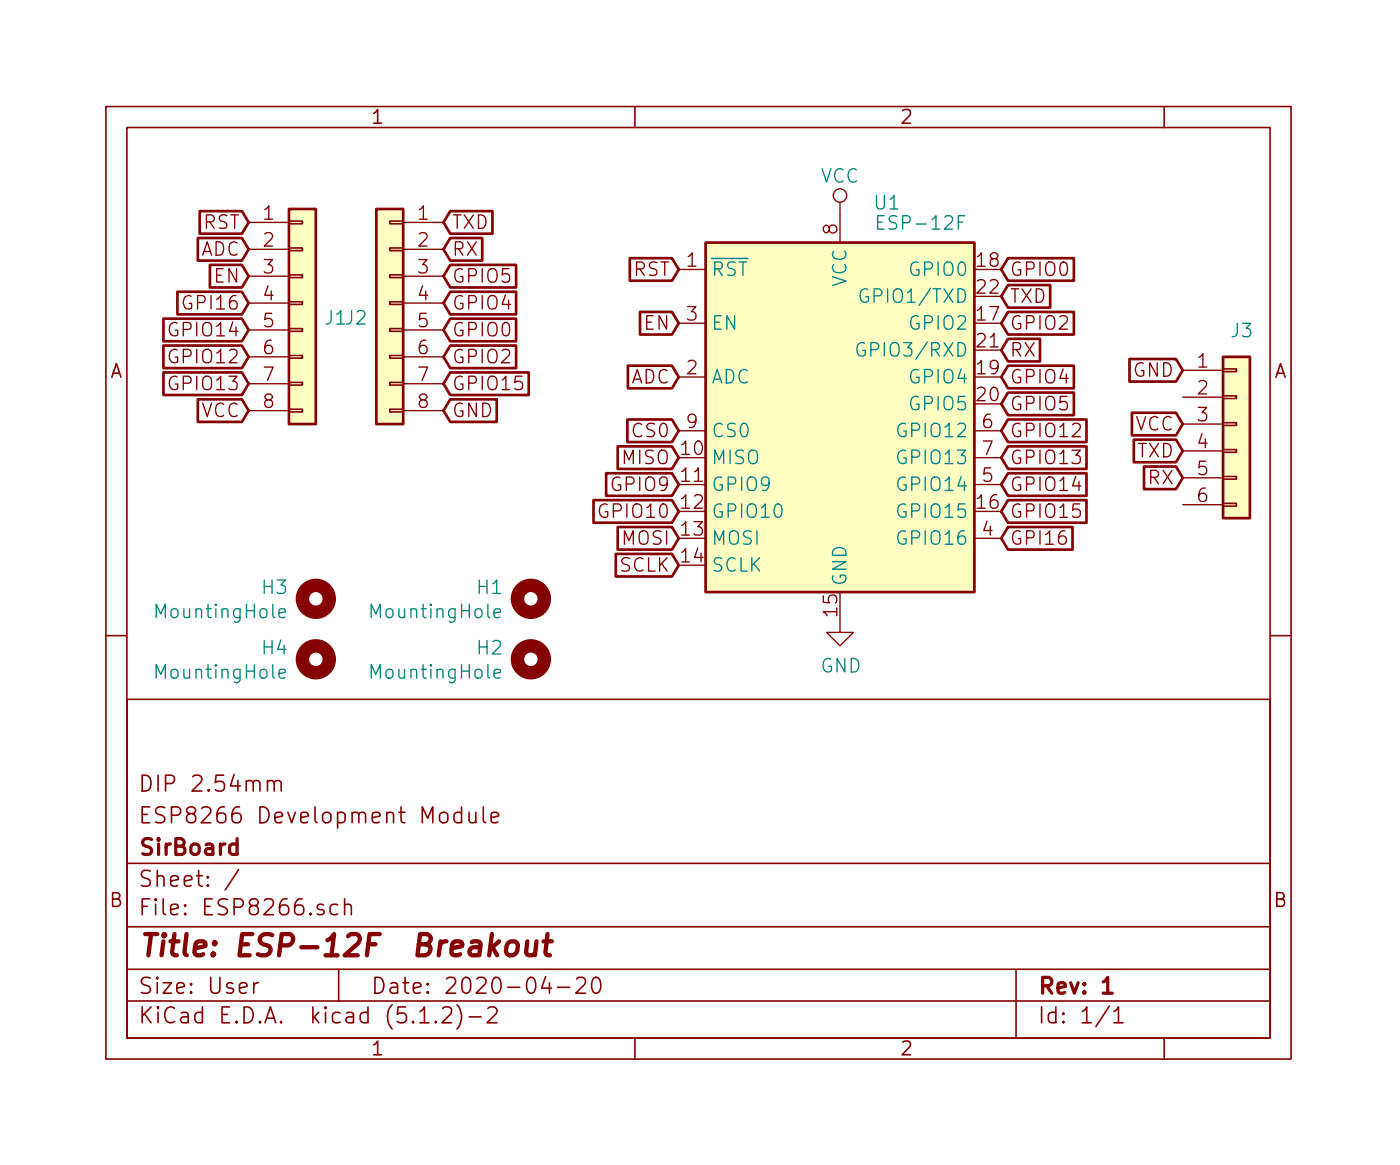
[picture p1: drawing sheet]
<svg xmlns="http://www.w3.org/2000/svg" width="132mm" height="110mm" viewBox="0 0 132 110" stroke-linecap="round" stroke-linejoin="round" font-family="sans-serif">
<g fill="none" stroke="#840000" stroke-width=".15">
<path d="M10 10.1h112v90h-112zM12 12h108v86.1h-108zM60 10.1v1.9M110 10.1v1.9M27.3 38.7h1.3v.2h-1.3zM27.3 36.1h1.3v.3h-1.3zM27.3 33.6h1.3v.2h-1.3zM27.3 31h1.3v.3h-1.3zM27.3 28.5h1.3v.3h-1.3zM27.3 26h1.3v.2h-1.3zM27.3 23.4h1.3v.3h-1.3zM27.3 20.9h1.3v.2h-1.3z"/>
<path d="M36.8 38.7h1.3v.2h-1.3zM36.8 36.1h1.3v.3h-1.3zM36.8 33.6h1.3v.2h-1.3zM36.8 31h1.3v.3h-1.3zM36.8 28.5h1.3v.3h-1.3zM36.8 26h1.3v.2h-1.3zM36.8 23.4h1.3v.3h-1.3zM36.8 20.9h1.3v.2h-1.3zM115.6 39.9h1.2v.3h-1.2zM115.6 37.4h1.2v.3h-1.2zM115.6 34.9h1.2v.2h-1.2zM115.6 47.6h1.2v.2h-1.2z"/>
<path d="M115.6 45h1.2v.3h-1.2zM115.6 42.5h1.2v.2h-1.2zM10 60.1h2M12 66.1h108v32h-108zM25.3 73.9a.38 .38 0 0 1 .6 0v.8M25.3 73.7v1M25.9 73.9a.36 .36 0 0 1 .3-.2 .36 .36 0 0 1 .4 .2v.8M43.6 76.8a.48 .48 0 0 0-.6 .1l-.1 .1 .1 .6a.48 .48 0 0 0 .6 .1M43.6 76.2v1.5M44.3 76.7v.8l.1 .2a.4 .4 0 0 0 .6-.1M45 76.7v1M45.7 76.2v1.3l.2 .2"/>
<path d="M46.4 77.2l.7-.1-.1-.3-.4-.1-.2 .2 .1 .8h.1h.4M120 60.1h2M12 94.6h108M12 91.6h108M12 87.6h108M12 81.6h108M22.6 82.2l-1.3 1.9M24 92.8v1M24.4 92.8l-.3 .1-.1 .2M31.9 85.5l-.4-.1-.3 .3 .1 .6 .2 .1 .4-.1M32 91.6v3M32.6 85.6a.38 .38 0 0 1 .6 0v.8"/>
<path d="M32.6 84.9v1.5M39.7 96.6h.8M41.2 96.5v.1h-.1l.1-.1v.1M41.8 95.3l.2-.2h.4a.41 .41 0 0 1 .2 .7l-.8 .8h.9M43.2 94.9a1.71 1.71 0 0 1 0 2.3M44.3 96.1h1.2M46.1 95.3l.2-.2 .5 .1a.37 .37 0 0 1 .1 .6l-.9 .8h1M51.6 92.3l-.4 1.1h.9M51.9 92.8v1M52.7 93.3h1.1M54.5 92.5l.2-.2h.3a.41 .41 0 0 1 .3 .7l-.9 .8h.9M56.1 92.4a.36 .36 0 0 1 .6 .2 .88 .88 0 0 1-.3 1.2 .37 .37 0 0 1-.4-.2 1.2 1.2 0 0 1 .1-1.2z"/>
<path d="M60 98.1v2M96 91.6v6.5M104.8 95.1l-1.2 1.9M105.3 95.6l.3-.2 .1-.3v1.5M105.3 96.6h.8M110 98.1v2"/>
</g>
<path d="M104.2 92.8l.5-.5v1.5M104.2 93.8h.9" fill="none" stroke="#840000" stroke-width=".3"/>
<path d="M46.5 89.5l.5 .8M47.2 88.9l-.9 .8M48.1 89a.54 .54 0 0 1 .8 .3v.6a.56 .56 0 0 1-.6 .4 .56 .56 0 0 1-.5-.4l.1-.6zM49.8 88.9l-.1 1.1 .1 .2a.56 .56 0 0 0 .7-.1M50.7 88.9l-.2 1.4M51.4 88.9h.7M51.7 88.2l-.2 1.8 .1 .2 .4 .1" fill="none" stroke="#840000" stroke-width=".41"/>
<g fill="none" stroke="#840000" stroke-width="1.3">
<circle cx="29.8" cy="56.6" r="1.27"/>
<circle cx="50.2" cy="56.6" r="1.27"/>
<circle cx="29.8" cy="62.3" r="1.27"/>
<circle cx="50.2" cy="62.3" r="1.27"/>
</g>
<path d="M81.7 32.4a.51 .51 0 0 0-.6 .1 .51 .51 0 0 0-.1 .6 .46 .46 0 0 0 .2 .5 .46 .46 0 0 0 .6-.1v-.4h-.3M82 27.4a.51 .51 0 0 0-.6 0 .51 .51 0 0 0-.1 .6 .46 .46 0 0 0 .2 .5 .46 .46 0 0 0 .6-.1v-.4h-.3M82.9 21h.5M83.5 20.4h-.6v1.2h.6M91.2 20.4h-.6v1.2M26.4 57.9l.6-.1-.1-.2-.3-.1-.2 .2v.6h.5M46.7 57.9l.6-.1-.1-.2-.3-.1-.2 .2 .1 .6h.4M26.4 63.6l.6-.1-.1-.2-.3-.1-.2 .2v.6h.5M46.7 63.6l.6-.1-.1-.2-.3-.1-.2 .2 .1 .6h.4" fill="none" stroke="#008484" stroke-width=".13"/>
<g fill="#ffffc2" stroke="#ffffc2" stroke-width=".09">
<path d="M66.7 22.9h25.4v33h-25.4z"/>
<path d="M115.6 33.7h2.5v15.3h-2.5z"/>
<path d="M27.3 19.7h2.5v20.4h-2.5z"/>
<path d="M35.6 19.7h2.5v20.4h-2.5z"/>
</g>
<g fill="none" stroke="#840000" stroke-width=".25">
<path d="M18.9 19.9h4l.6 1.1-.6 1.1h-4zM27.3 19.7h2.5v20.4h-2.5zM35.6 19.7h2.5v20.4h-2.5zM42.5 19.9h4v2.2h-4l-.6-1.1zM15.4 32.6h7.5l.6 1.1-.6 1.1h-7.5zM15.4 35.2h7.5l.6 1.1-.6 1h-7.5zM15.4 30.1h7.5l.6 1.1-.6 1h-7.5zM16.8 27.6h6.1l.6 1-.6 1.1h-6.1zM18.7 22.5h4.2l.6 1.1-.6 1h-4.2zM18.7 37.7h4.2l.6 1.1-.6 1.1h-4.2zM19.8 25h3.1l.6 1.1-.6 1.1h-3.1zM42.5 30.1h6.3v2.1h-6.3l-.6-1z"/>
<path d="M42.5 32.6h6.3v2.2h-6.3l-.6-1.1zM42.5 22.5h3.1v2.1h-3.1l-.6-1zM42.5 27.6h6.3v2.1h-6.3l-.6-1.1zM42.5 25h6.3v2.2h-6.3l-.6-1.1zM42.5 35.2h7.5v2.1h-7.5l-.6-1zM42.5 37.7h4.4v2.2h-4.4l-.6-1.1zM59.3 39.6h4.2l.6 1.1-.6 1.1h-4.2zM59.3 34.6h4.2l.6 1-.6 1.1h-4.2zM59.5 24.4h4l.6 1.1-.6 1h-4zM60.5 29.5h3l.6 1-.6 1.1h-3zM66.7 22.9h25.4v33h-25.4zM95.2 24.4h6.3v2.1h-6.3l-.6-1z"/>
<path d="M95.2 26.9h4v2.2h-4l-.6-1.1zM95.2 29.5h6.3v2.1h-6.3l-.6-1.1zM95.2 32h3.1v2.1h-3.1l-.6-1zM95.2 34.6h6.3v2.1h-6.3l-.6-1.1zM95.2 37.1h6.3v2.1h-6.3l-.6-1zM95.2 39.6h7.5v2.2h-7.5l-.6-1.1zM106.7 33.9h4.4l.7 1.1-.7 1.1h-4.4zM107 39h4.1l.7 1.1-.7 1h-4.1zM115.6 33.7h2.5v15.3h-2.5zM56.1 47.3h7.4l.6 1-.6 1.1h-7.4zM57.3 44.7h6.2l.6 1.1-.6 1h-6.2zM58.2 52.3h5.3l.6 1.1-.6 1.1h-5.3z"/>
<path d="M58.4 42.2h5.1l.6 1-.6 1.1h-5.1zM58.4 49.8h5.1l.6 1.1-.6 1h-5.1zM95.2 42.2h7.5v2.1h-7.5l-.6-1.1zM95.2 44.7h7.5v2.1h-7.5l-.6-1zM95.2 47.3h7.5v2.1h-7.5l-.6-1.1zM95.2 49.8h6.1v2.1h-6.1l-.6-1zM107.1 41.5h4l.7 1.1-.7 1.1h-4zM108.1 44.1h3l.7 1-.7 1.1h-3z"/>
</g>
<g fill="none" stroke="#840000" stroke-width=".13">
<path d="M79.4 19.1v3.8M23.5 21h3.8M23.5 23.6h3.8M23.5 26.1h3.8M23.5 28.6h3.8M23.5 31.2h3.8M23.5 33.7h3.8M23.5 36.3h3.8M23.5 38.8h3.8M38.1 21h3.8M38.1 23.6h3.8M38.1 26.1h3.8"/>
<path d="M38.1 28.6h3.8M38.1 31.2h3.8M38.1 33.7h3.8M38.1 36.3h3.8M38.1 38.8h3.8M64.1 25.5h2.6M64.1 35.6h2.6M64.1 30.5h2.6M111.8 35h3.8M111.8 37.5h3.8M64.1 40.7h2.6M79.4 58.5v1.2h1.2l-1.2 1.3-1.3-1.3h1.3"/>
<path d="M92.1 50.9h2.5M92.1 45.8h2.5M92.1 40.7h2.5M92.1 43.2h2.5M111.8 40.1h3.8M111.8 42.6h3.8M111.8 45.1h3.8M111.8 47.7h3.8"/>
<circle cx="79.4" cy="18.5" r=".63"/>
</g>
<text font-size="2.8" fill="#840000" x="13" y="90.4">Title: ESP-12F Breakout</text>
<g font-size="2.1" fill="#840000">
<text x="13" y="77.8">ESP8266 Development Module</text>
<text x="13" y="74.8">DIP 2.54mm</text>
<text x="13" y="83.8">Sheet: /</text>
<text x="13" y="80.8">SirBoard</text>
<text x="13" y="86.5">File: ESP8266.sch</text>
<text x="13" y="93.9">Size: User</text>
<text x="35" y="93.9">Date: 2020-04-20</text>
<text x="98" y="93.9">Rev: 1</text>
<text x="13" y="96.7">KiCad E.D.A. kicad (5.1.2)-2</text>
<text x="98" y="96.7">Id: 1/1</text>
</g>
<g font-size="1.8" fill="#840000">
<text x="35" y="11.7">1</text>
<text x="85" y="11.7">2</text>
<text x="19.2" y="21.6">RST</text>
<text x="24.9" y="20.8">1</text>
<text x="24.9" y="23.3">2</text>
<text x="39.5" y="20.8">1</text>
<text x="39.5" y="23.3">2</text>
<text x="42.7" y="21.6">TXD</text>
<text x="79.1" y="22.1" transform="rotate(-90 79.1 22.1)">8</text>
<text x="17.7" y="29.3">GPI16</text>
<text x="18.9" y="24.2">ADC</text>
<text x="20.3" y="26.7">EN</text>
<text x="24.9" y="25.9">3</text>
<text x="24.9" y="28.4">4</text>
<text x="39.5" y="25.9">3</text>
<text x="39.5" y="28.4">4</text>
<text x="42.7" y="24.2">RX</text>
<text x="42.7" y="29.3">GPIO4</text>
<text x="42.7" y="26.7">GPIO5</text>
<text x="59.8" y="26.1">RST</text>
<text x="64.9" y="25.2">1</text>
<text x="92.4" y="25.2">18</text>
<text x="92.4" y="27.8">22</text>
<text x="95.4" y="26.1">GPIO0</text>
<text x="95.4" y="28.6">TXD</text>
<text x="10.4" y="35.7">A</text>
<text x="16.3" y="34.3">GPIO12</text>
<text x="16.3" y="31.8">GPIO14</text>
<text x="24.9" y="30.9">5</text>
<text x="24.9" y="33.5">6</text>
<text x="39.5" y="30.9">5</text>
<text x="39.5" y="33.5">6</text>
<text x="42.7" y="31.8">GPIO0</text>
<text x="42.7" y="34.3">GPIO2</text>
<text x="60.9" y="31.2">EN</text>
<text x="64.9" y="35.4">2</text>
<text x="64.9" y="30.3">3</text>
<text x="92.4" y="30.3">17</text>
<text x="92.4" y="35.4">19</text>
<text x="92.4" y="32.9">21</text>
<text x="95.4" y="31.2">GPIO2</text>
<text x="95.4" y="33.7">RX</text>
<text x="107.1" y="35.6">GND</text>
<text x="113.2" y="34.8">1</text>
<text x="120.4" y="35.7">A</text>
<text x="16.3" y="36.9">GPIO13</text>
<text x="19" y="39.4">VCC</text>
<text x="24.9" y="36">7</text>
<text x="24.9" y="38.6">8</text>
<text x="39.5" y="36">7</text>
<text x="39.5" y="38.6">8</text>
<text x="42.7" y="36.9">GPIO15</text>
<text x="42.7" y="39.4">GND</text>
<text x="59.5" y="36.3">ADC</text>
<text x="59.9" y="41.3">CS0</text>
<text x="64.9" y="40.5">9</text>
<text x="92.4" y="37.9">20</text>
<text x="92.9" y="40.5">6</text>
<text x="95.4" y="36.3">GPIO4</text>
<text x="95.4" y="38.8">GPIO5</text>
<text x="95.4" y="41.3">GPIO12</text>
<text x="107.3" y="40.7">VCC</text>
<text x="113.2" y="37.3">2</text>
<text x="113.2" y="39.8">3</text>
<text x="58" y="46.4">GPIO9</text>
<text x="58.9" y="43.9">MISO</text>
<text x="64.4" y="43">10</text>
<text x="64.4" y="45.6">11</text>
<text x="92.9" y="45.6">5</text>
<text x="92.9" y="43">7</text>
<text x="95.4" y="43.9">GPIO13</text>
<text x="95.4" y="46.4">GPIO14</text>
<text x="107.5" y="43.2">TXD</text>
<text x="108.5" y="45.8">RX</text>
<text x="113.2" y="42.4">4</text>
<text x="113.2" y="44.9">5</text>
<text x="113.2" y="47.5">6</text>
<text x="57" y="49">GPIO10</text>
<text x="58.9" y="51.5">MOSI</text>
<text x="64.4" y="48.1">12</text>
<text x="64.4" y="50.6">13</text>
<text x="64.4" y="53.2">14</text>
<text x="92.4" y="48.1">16</text>
<text x="92.9" y="50.6">4</text>
<text x="95.4" y="49">GPIO15</text>
<text x="95.4" y="51.5">GPI16</text>
<text x="58.5" y="54">SCLK</text>
<text x="79.1" y="58.2" transform="rotate(-90 79.1 58.2)">15</text>
<text x="10.4" y="85.7">B</text>
<text x="120.4" y="85.7">B</text>
<text x="35" y="99.7">1</text>
<text x="85" y="99.7">2</text>
</g>
<g font-size="1.8" fill="#008484">
<text x="77.5" y="17.3">VCC</text>
<text x="82.7" y="19.8">U1</text>
<text x="83.4" y="21.7">ESP-12F</text>
<text x="67.2" y="26.1">RST</text>
<text x="80" y="27.2" transform="rotate(-90 80 27.2)">VCC</text>
<text x="82.1" y="28.6">GPIO1/TXD</text>
<text x="86.2" y="26.1">GPIO0</text>
<text x="30.8" y="30.7">J1J2</text>
<text x="67.2" y="31.2">EN</text>
<text x="81.9" y="33.7">GPIO3/RXD</text>
<text x="86.2" y="31.2">GPIO2</text>
<text x="116.4" y="31.9">J3</text>
<text x="67.2" y="36.3">ADC</text>
<text x="67.2" y="41.3">CS0</text>
<text x="85.2" y="41.3">GPIO12</text>
<text x="86.2" y="36.3">GPIO4</text>
<text x="86.2" y="38.8">GPIO5</text>
<text x="67.2" y="43.9">MISO</text>
<text x="67.2" y="46.4">GPIO9</text>
<text x="85.2" y="46.4">GPIO14</text>
<text x="85.2" y="43.9">GPIO13</text>
<text x="67.2" y="49">GPIO10</text>
<text x="67.2" y="51.5">MOSI</text>
<text x="85.2" y="49">GPIO15</text>
<text x="85.2" y="51.5">GPIO16</text>
<text x="15" y="58.4">MountingHole</text>
<text x="24.8" y="56.1">H3</text>
<text x="35.3" y="58.4">MountingHole</text>
<text x="45.2" y="56.1">H1</text>
<text x="67.2" y="54">SCLK</text>
<text x="80" y="55.4" transform="rotate(-90 80 55.4)">GND</text>
<text x="15" y="64.1">MountingHole</text>
<text x="24.8" y="61.9">H4</text>
<text x="35.3" y="64.1">MountingHole</text>
<text x="45.2" y="61.9">H2</text>
<text x="77.5" y="63.6">GND</text>
</g>
</svg>
